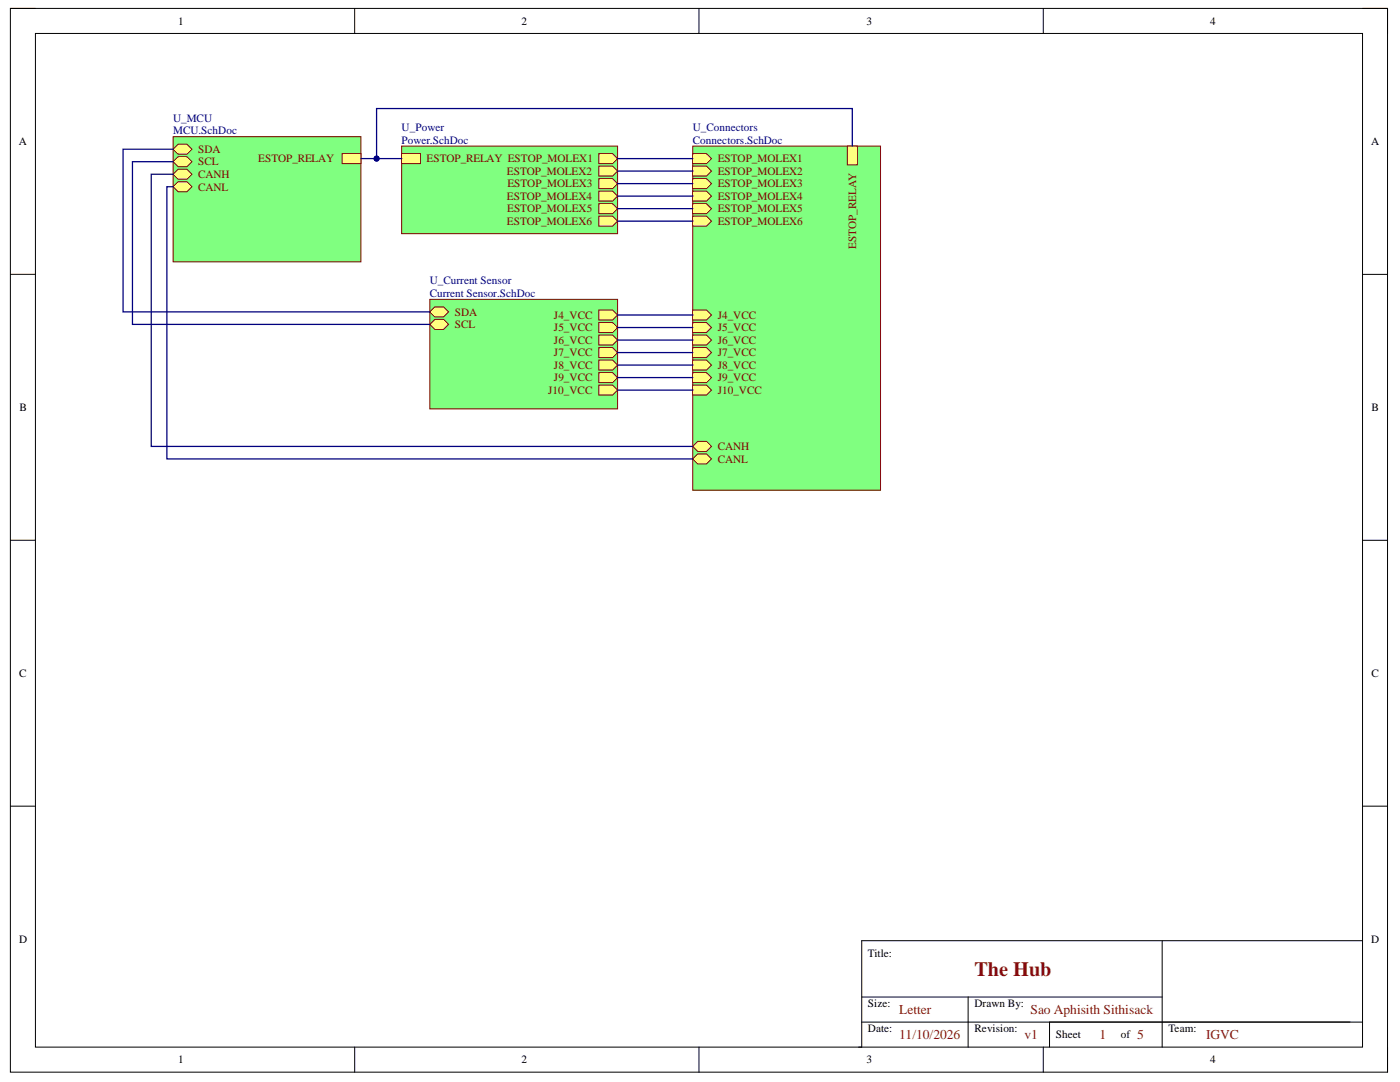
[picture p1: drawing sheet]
<svg xmlns="http://www.w3.org/2000/svg" width="279mm" height="216mm" viewBox="0 0 279 216" stroke-linecap="round" stroke-linejoin="round" font-family="sans-serif">
<path d="M2.1 1.7h274.8v212.2h-274.8z" fill="none" stroke="#000" stroke-width=".2"/>
<path d="M7.1 6.7h264.8v202.2h-264.8z" fill-rule="evenodd" fill="#fff"/>
<g fill="none" stroke="#000" stroke-width=".2">
<path d="M2.1 1.7h5M7.1 6.7h264.8v202.2h-264.8zM70.8 1.7v5M139.5 1.7v5M208.2 1.7v5M271.9 1.7h5v5M2.1 54.7h5M271.9 54.7h5M2.1 107.8h5M271.9 107.8h5M2.1 160.9h5M271.9 160.9h5"/>
<path d="M172 198.9h59.9M193.2 198.9v10M231.9 187.7v21.2M271.9 187.7h-99.9v21.2h-.6M70.8 208.9v5M139.5 208.9v5M172 203.9h99.9M208.2 208.9v5M209.5 203.9v5M276.9 208.9v5"/>
</g>
<path d="M138.2 29.2h37.5v68.6h-37.5z" fill-rule="evenodd" fill="#80ff80"/>
<path d="M138.2 29.2h37.5v68.6h-37.5z" fill="none" stroke="#800000" stroke-width=".2"/>
<path d="M138.2 33.1h2.8l1 1-1 1h-2.8z" fill-rule="evenodd" fill="#ffff80"/>
<path d="M138.2 33.1h2.8l1 1-1 1h-2.8z" fill="none" stroke="#800000" stroke-width=".2"/>
<path d="M138.2 30.6h2.8l1 1-1 1h-2.8z" fill-rule="evenodd" fill="#ffff80"/>
<path d="M138.2 30.6h2.8l1 1-1 1h-2.8z" fill="none" stroke="#800000" stroke-width=".2"/>
<path d="M138.2 35.6h2.8l1 1-1 1h-2.8z" fill-rule="evenodd" fill="#ffff80"/>
<path d="M138.2 35.6h2.8l1 1-1 1h-2.8z" fill="none" stroke="#800000" stroke-width=".2"/>
<path d="M138.2 38.1h2.8l1 1-1 1h-2.8z" fill-rule="evenodd" fill="#ffff80"/>
<path d="M138.2 38.1h2.8l1 1-1 1h-2.8z" fill="none" stroke="#800000" stroke-width=".2"/>
<path d="M138.2 43.1h2.8l1 1-1 1h-2.8z" fill-rule="evenodd" fill="#ffff80"/>
<path d="M138.2 43.1h2.8l1 1-1 1h-2.8z" fill="none" stroke="#800000" stroke-width=".2"/>
<path d="M138.2 40.6h2.8l1 1-1 1h-2.8z" fill-rule="evenodd" fill="#ffff80"/>
<path d="M138.2 40.6h2.8l1 1-1 1h-2.8z" fill="none" stroke="#800000" stroke-width=".2"/>
<path d="M138.2 76.8h2.8l1 1-1 1h-2.8z" fill-rule="evenodd" fill="#ffff80"/>
<path d="M138.2 76.8h2.8l1 1-1 1h-2.8z" fill="none" stroke="#800000" stroke-width=".2"/>
<path d="M138.2 74.3h2.8l1 1-1 1h-2.8z" fill-rule="evenodd" fill="#ffff80"/>
<path d="M138.2 74.3h2.8l1 1-1 1h-2.8z" fill="none" stroke="#800000" stroke-width=".2"/>
<path d="M138.2 71.8h2.8l1 1-1 1h-2.8z" fill-rule="evenodd" fill="#ffff80"/>
<path d="M138.2 71.8h2.8l1 1-1 1h-2.8z" fill="none" stroke="#800000" stroke-width=".2"/>
<path d="M138.2 69.4h2.8l1 1-1 .9h-2.8z" fill-rule="evenodd" fill="#ffff80"/>
<path d="M138.2 69.4h2.8l1 1-1 .9h-2.8z" fill="none" stroke="#800000" stroke-width=".2"/>
<path d="M138.2 66.9h2.8l1 1-1 1h-2.8z" fill-rule="evenodd" fill="#ffff80"/>
<path d="M138.2 66.9h2.8l1 1-1 1h-2.8z" fill="none" stroke="#800000" stroke-width=".2"/>
<path d="M138.2 64.4h2.8l1 1-1 1h-2.8z" fill-rule="evenodd" fill="#ffff80"/>
<path d="M138.2 64.4h2.8l1 1-1 1h-2.8z" fill="none" stroke="#800000" stroke-width=".2"/>
<path d="M139.2 88.1h1.8l1 1-1 1h-1.8l-1-1z" fill-rule="evenodd" fill="#ffff80"/>
<path d="M139.2 88.1h1.8l1 1-1 1h-1.8l-1-1z" fill="none" stroke="#800000" stroke-width=".2"/>
<path d="M138.2 91.6l1-1h1.8l1 1-1 1h-1.8z" fill-rule="evenodd" fill="#ffff80"/>
<path d="M138.2 91.6l1-1h1.8l1 1-1 1h-1.8z" fill="none" stroke="#800000" stroke-width=".2"/>
<path d="M169.1 29.1h2v3.8h-2z" fill-rule="evenodd" fill="#ffff80"/>
<path d="M169.1 29.1h2v3.8h-2z" fill="none" stroke="#800000" stroke-width=".2"/>
<path d="M138.2 61.9h2.8l1 1-1 1h-2.8z" fill-rule="evenodd" fill="#ffff80"/>
<path d="M138.2 61.9h2.8l1 1-1 1h-2.8z" fill="none" stroke="#800000" stroke-width=".2"/>
<path d="M85.8 59.7h37.5v21.9h-37.5z" fill-rule="evenodd" fill="#80ff80"/>
<path d="M85.8 59.7h37.5v21.9h-37.5z" fill="none" stroke="#800000" stroke-width=".2"/>
<path d="M85.8 62.2l1-1h1.7l1 1-1 1h-1.7z" fill-rule="evenodd" fill="#ffff80"/>
<path d="M85.8 62.2l1-1h1.7l1 1-1 1h-1.7z" fill="none" stroke="#800000" stroke-width=".2"/>
<path d="M85.8 64.7l1-1h1.7l1 1-1 1h-1.7z" fill-rule="evenodd" fill="#ffff80"/>
<path d="M85.8 64.7l1-1h1.7l1 1-1 1h-1.7z" fill="none" stroke="#800000" stroke-width=".2"/>
<path d="M119.5 64.4h2.8l1 1-1 1h-2.8z" fill-rule="evenodd" fill="#ffff80"/>
<path d="M119.5 64.4h2.8l1 1-1 1h-2.8z" fill="none" stroke="#800000" stroke-width=".2"/>
<path d="M119.5 66.9h2.8l1 1-1 1h-2.8z" fill-rule="evenodd" fill="#ffff80"/>
<path d="M119.5 66.9h2.8l1 1-1 1h-2.8z" fill="none" stroke="#800000" stroke-width=".2"/>
<path d="M119.5 61.9h2.8l1 1-1 1h-2.8z" fill-rule="evenodd" fill="#ffff80"/>
<path d="M119.5 61.9h2.8l1 1-1 1h-2.8z" fill="none" stroke="#800000" stroke-width=".2"/>
<path d="M119.5 69.4h2.8l1 1-1 .9h-2.8z" fill-rule="evenodd" fill="#ffff80"/>
<path d="M119.5 69.4h2.8l1 1-1 .9h-2.8z" fill="none" stroke="#800000" stroke-width=".2"/>
<path d="M119.5 71.8h2.8l1 1-1 1h-2.8z" fill-rule="evenodd" fill="#ffff80"/>
<path d="M119.5 71.8h2.8l1 1-1 1h-2.8z" fill="none" stroke="#800000" stroke-width=".2"/>
<path d="M119.5 74.3h2.8l1 1-1 1h-2.8z" fill-rule="evenodd" fill="#ffff80"/>
<path d="M119.5 74.3h2.8l1 1-1 1h-2.8z" fill="none" stroke="#800000" stroke-width=".2"/>
<path d="M119.5 76.8h2.8l1 1-1 1h-2.8z" fill-rule="evenodd" fill="#ffff80"/>
<path d="M119.5 76.8h2.8l1 1-1 1h-2.8z" fill="none" stroke="#800000" stroke-width=".2"/>
<path d="M34.6 27.3h37.4v24.9h-37.4z" fill-rule="evenodd" fill="#80ff80"/>
<path d="M34.6 27.3h37.4v24.9h-37.4z" fill="none" stroke="#800000" stroke-width=".2"/>
<path d="M35.6 28.8h1.7l1 1-1 1h-1.7l-1-1z" fill-rule="evenodd" fill="#ffff80"/>
<path d="M35.6 28.8h1.7l1 1-1 1h-1.7l-1-1z" fill="none" stroke="#800000" stroke-width=".2"/>
<path d="M34.6 32.3l1-1h1.7l1 1-1 1h-1.7z" fill-rule="evenodd" fill="#ffff80"/>
<path d="M34.6 32.3l1-1h1.7l1 1-1 1h-1.7z" fill="none" stroke="#800000" stroke-width=".2"/>
<path d="M34.6 34.8l1-1h1.7l1 1-1 1h-1.7z" fill-rule="evenodd" fill="#ffff80"/>
<path d="M34.6 34.8l1-1h1.7l1 1-1 1h-1.7z" fill="none" stroke="#800000" stroke-width=".2"/>
<path d="M34.6 37.3l1-1h1.7l1 1-1 1h-1.7z" fill-rule="evenodd" fill="#ffff80"/>
<path d="M34.6 37.3l1-1h1.7l1 1-1 1h-1.7z" fill="none" stroke="#800000" stroke-width=".2"/>
<path d="M68.3 30.6h3.7v2h-3.7z" fill-rule="evenodd" fill="#ffff80"/>
<path d="M68.3 30.6h3.7v2h-3.7z" fill="none" stroke="#800000" stroke-width=".2"/>
<path d="M80.2 29.1h43.1v17.5h-43.1z" fill-rule="evenodd" fill="#80ff80"/>
<path d="M80.2 29.1h43.1v17.5h-43.1z" fill="none" stroke="#800000" stroke-width=".2"/>
<path d="M80.2 30.6h3.7v2h-3.7z" fill-rule="evenodd" fill="#ffff80"/>
<path d="M80.2 30.6h3.7v2h-3.7z" fill="none" stroke="#800000" stroke-width=".2"/>
<path d="M119.5 30.6h2.8l1 1-1 1h-2.8z" fill-rule="evenodd" fill="#ffff80"/>
<path d="M119.5 30.6h2.8l1 1-1 1h-2.8z" fill="none" stroke="#800000" stroke-width=".2"/>
<path d="M119.5 33.1h2.8l1 1-1 1h-2.8z" fill-rule="evenodd" fill="#ffff80"/>
<path d="M119.5 33.1h2.8l1 1-1 1h-2.8z" fill="none" stroke="#800000" stroke-width=".2"/>
<path d="M119.5 35.6h2.8l1 1-1 1h-2.8z" fill-rule="evenodd" fill="#ffff80"/>
<path d="M119.5 35.6h2.8l1 1-1 1h-2.8z" fill="none" stroke="#800000" stroke-width=".2"/>
<path d="M119.5 38.1h2.8l1 1-1 1h-2.8z" fill-rule="evenodd" fill="#ffff80"/>
<path d="M119.5 38.1h2.8l1 1-1 1h-2.8z" fill="none" stroke="#800000" stroke-width=".2"/>
<path d="M119.5 40.6h2.8l1 1-1 1h-2.8z" fill-rule="evenodd" fill="#ffff80"/>
<path d="M119.5 40.6h2.8l1 1-1 1h-2.8z" fill="none" stroke="#800000" stroke-width=".2"/>
<path d="M119.5 43.1h2.8l1 1-1 1h-2.8z" fill-rule="evenodd" fill="#ffff80"/>
<path d="M119.5 43.1h2.8l1 1-1 1h-2.8z" fill="none" stroke="#800000" stroke-width=".2"/>
<path d="M72 31.6h8.2" fill="none" stroke="#000080" stroke-width=".25"/>
<circle cx="75.2" cy="31.6" r=".5" fill="#000080"/>
<circle cx="75.2" cy="31.6" r=".5" fill="none" stroke="#000080" stroke-width=".2"/>
<g fill="none" stroke="#000080" stroke-width=".25">
<path d="M34.6 29.8h-10v32.4h61.2M34.6 32.3h-8.2v32.4h59.4M123.3 31.6h14.9M123.3 34.1h14.9M123.3 36.6h14.9M123.3 39.1h14.9M170.1 29.1v-7.4h-94.9v9.9M123.3 41.6h14.9M123.3 44.1h14.9M123.3 62.9h14.9M123.3 65.4h14.9M123.3 67.9h14.9"/>
<path d="M123.3 70.4h14.9M123.3 72.8h14.9M123.3 75.3h14.9M123.3 77.8h14.9"/>
</g>
<circle cx="75.2" cy="31.6" r=".5" fill="#000080"/>
<circle cx="75.2" cy="31.6" r=".5" fill="none" stroke="#000080" stroke-width=".2"/>
<path d="M34.6 34.8h-4.4v54.3h108M34.6 37.3h-1.3v54.3h104.9" fill="none" stroke="#000080" stroke-width=".25"/>
<text font-size="4.1" fill="#93002d" x="194.5" y="194.7">The Hub</text>
<g font-size="2.7" fill="#93002d">
<text x="179.5" y="202.4">Letter</text>
<text x="205.7" y="202.4">Sao Aphisith Sithisack</text>
<text x="179.5" y="207.3">11/10/2026</text>
<text x="204.5" y="207.3">v1</text>
<text x="219.4" y="207.3">1</text>
<text x="226.9" y="207.3">5</text>
<text x="240.7" y="207.3">IGVC</text>
</g>
<g font-size="2.2">
<text x="35.6" y="5">1</text>
<text x="104.1" y="5">2</text>
<text x="172.9" y="5">3</text>
<text x="241.5" y="5">4</text>
<text x="3.8" y="29">A</text>
<text x="273.6" y="29">A</text>
<text x="3.9" y="82">B</text>
<text x="273.7" y="82">B</text>
<text x="3.8" y="135.1">C</text>
<text x="273.7" y="135.1">C</text>
<text x="3.8" y="188.2">D</text>
<text x="173.2" y="191">Title:</text>
<text x="273.6" y="188.2">D</text>
<text x="173.2" y="201">Size:</text>
<text x="194.5" y="201">Drawn By:</text>
<text x="173.2" y="206">Date:</text>
<text x="194.5" y="206">Revision:</text>
<text x="210.7" y="207.2">Sheet</text>
<text x="223.7" y="207.2">of</text>
<text x="233.2" y="206">Team:</text>
<text x="35.6" y="212.2">1</text>
<text x="104.1" y="212.2">2</text>
<text x="172.9" y="212.2">3</text>
<text x="241.5" y="212.2">4</text>
</g>
<g font-size="2.2" fill="#000080">
<text x="34.5" y="24.3">U_MCU</text>
<text x="34.5" y="26.8">MCU.SchDoc</text>
<text x="80.2" y="26.2">U_Power</text>
<text x="80.2" y="28.7">Power.SchDoc</text>
<text x="138.2" y="26.2">U_Connectors</text>
<text x="138.2" y="28.7">Connectors.SchDoc</text>
<text x="85.8" y="56.8">U_Current Sensor</text>
<text x="85.8" y="59.2">Current Sensor.SchDoc</text>
</g>
<g font-size="2.2" fill="#800000">
<text x="39.5" y="30.5">SDA</text>
<text x="39.5" y="33">SCL</text>
<text x="39.5" y="35.5">CANH</text>
<text x="51.5" y="32.4">ESTOP_RELAY</text>
<text x="85.1" y="32.4">ESTOP_RELAY ESTOP_MOLEX1</text>
<text x="101.2" y="34.9">ESTOP_MOLEX2</text>
<text x="143.2" y="34.9">ESTOP_MOLEX2</text>
<text x="143.2" y="32.4">ESTOP_MOLEX1</text>
<text x="39.5" y="38">CANL</text>
<text x="101.2" y="39.9">ESTOP_MOLEX4</text>
<text x="101.3" y="37.4">ESTOP_MOLEX3</text>
<text x="143.2" y="37.4">ESTOP_MOLEX3</text>
<text x="143.2" y="39.9">ESTOP_MOLEX4</text>
<text x="101.2" y="44.9">ESTOP_MOLEX6</text>
<text x="101.2" y="42.4">ESTOP_MOLEX5</text>
<text x="143.2" y="44.9">ESTOP_MOLEX6</text>
<text x="143.2" y="42.4">ESTOP_MOLEX5</text>
<text x="170.8" y="49.7" transform="rotate(-90 170.8 49.7)">ESTOP_RELAY</text>
<text x="90.8" y="63">SDA</text>
<text x="90.8" y="65.5">SCL</text>
<text x="110.6" y="63.6">J4_VCC</text>
<text x="143.2" y="63.6">J4_VCC</text>
<text x="110.6" y="66.1">J5_VCC</text>
<text x="110.6" y="68.6">J6_VCC</text>
<text x="110.6" y="71.1">J7_VCC</text>
<text x="143.2" y="71.1">J7_VCC</text>
<text x="143.2" y="68.6">J6_VCC</text>
<text x="143.2" y="66.1">J5_VCC</text>
<text x="110.6" y="73.6">J8_VCC</text>
<text x="110.6" y="76.1">J9_VCC</text>
<text x="143.2" y="76.1">J9_VCC</text>
<text x="143.2" y="73.6">J8_VCC</text>
<text x="109.4" y="78.6">J10_VCC</text>
<text x="143.2" y="78.6">J10_VCC</text>
<text x="143.2" y="89.8">CANH</text>
<text x="143.2" y="92.3">CANL</text>
</g>
</svg>
